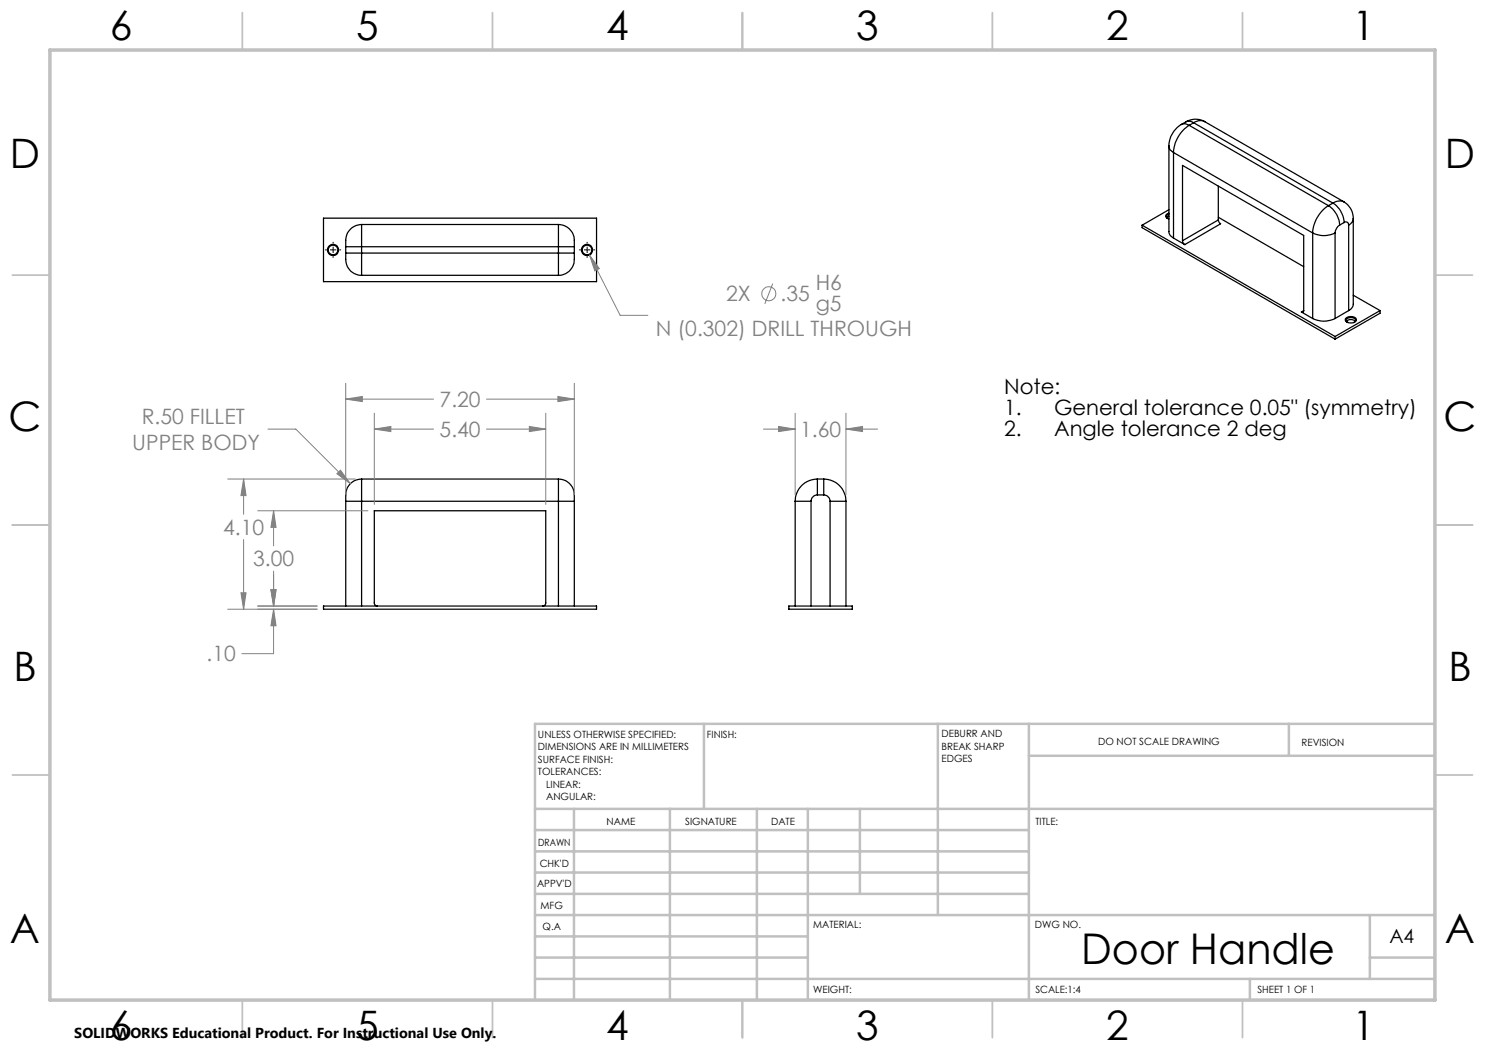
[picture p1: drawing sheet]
<svg xmlns="http://www.w3.org/2000/svg" width="297mm" height="210mm" viewBox="0 0 297 210" stroke-linecap="round" stroke-linejoin="round" font-family="sans-serif">
<g fill="none" stroke="#000" stroke-width=".25">
<path d="M233.8 29.2v17.2l.2 .7 .7 .5M233.8 29.2l.2 .8 .7 .5M234.7 30.5l27.8 16.1M234.7 30.5v17.1M236.3 24.9a5.2 5.2 0 0 0-2.5 4.3M236.3 24.9l.7-.1 .8 .3M237.1 24.4l.6-.2 1 .3M237.1 24.4l-.8 .5M237.8 25.1a6.9 6.9 0 0 0-3.1 5.4M237.8 25.1l27.9 16M238.7 24.5l-.9 .6M238.7 24.5l27.9 16.1"/>
<path d="M240.9 24.3a3.7 3.7 0 0 0-3.8 .1M240.9 24.3a2.17 2.17 0 0 0-2.2 .2M240.9 24.3l27.9 16.1M243.7 37.2v6.8M64.7 43.6h54.6v12.7h-54.6zM69.1 49.3h3.2M69.1 50.6h3.2M69.1 50.6a3.7 3.7 0 0 0 2.5 4.4l.7 .1M69.1 49.3v1.3M72.3 44.9v4.4M72.3 44.9a3.4 3.4 0 0 0-3.2 4.2v.2M72.3 50.6v4.5"/>
<path d="M72.3 49.3v1.3M72.3 44.9h39.4M72.3 49.3h39.4M72.3 50.6h39.4M72.3 55.1h39.4M111.7 44.9v4.4M111.7 44.9a3.4 3.4 0 0 1 3.2 4.2v.2M111.7 49.3h3.2M111.7 50.6h3.2M111.7 50.6v4.5M111.7 49.3v1.3M114.9 50.6a4.1 4.1 0 0 1-1.7 4.1l-.7 .3-.8 .1"/>
<path d="M114.9 49.3v1.3M228.4 45l38.6 22.3M228.4 45v.5l38.6 22.3M233.8 42.6a.59 .59 0 0 0-.7 .6 .59 .59 0 0 0 .7 .6M233.8 42.9a.46 .46 0 0 0-.5 .4 .46 .46 0 0 0 .4 .5M233.8 43.2l-.4 .3M233.8 41.9l-5.4 3.1M234.7 47.6l2.3 1.3M236.5 48.1l.2 .6 .3 .2M236.5 48.1v-15l24.2 14v15M243.7 44l.1 .4 .3 .4-7.1 4.1M243.7 43.5l17 9.8"/>
<path d="M243.7 44l-7.2 4.1M262.5 46.6a5 5 0 0 0 4.5 0M262.5 46.6v17.1M265.7 41.1a7 7 0 0 0-3.2 5.5M265.7 41.1a5.1 5.1 0 0 1 2.2 3.9M266.6 40.6a4.8 4.8 0 0 1 2.2 3.9M266.6 40.6l-.9 .5M267 46.6v17.1M267.9 45a2.07 2.07 0 0 0-.9 1.6M268.8 40.4a3.8 3.8 0 0 1 1.9 3.3M268.8 44.5a.56 .56 0 0 1 .6-.1 .56 .56 0 0 1 .3 .6M268.8 40.4a2.29 2.29 0 0 0-2.2 .2"/>
<path d="M268.8 44.5l-.9 .5M269.7 45v17.1M270.7 43.7v17.3l-.3 .6-.7 .5M270.7 43.7l-.3 .8-.7 .5M270.7 59l5.3 3.1M260.3 62.4l2.2 1.3M260.7 62.1a.28 .28 0 0 1-.1 .3 .28 .28 0 0 1-.3 0M260.7 62.1l-.4 .3M262.5 63.7a5 5 0 0 0 4.5 0M267 67.3v.5M269.2 63.6a1.37 1.37 0 0 1 2.1 .4 1.29 1.29 0 0 1-2.2 0zM269.3 64.3a1.32 1.32 0 0 1 1.8 0"/>
<path d="M269.6 64.5a.49 .49 0 0 1-.4-.6 .49 .49 0 0 1 .6-.3 .91 .91 0 0 1 1.3 .6l-.4 .3M269.7 62.1l-2.7 1.6M276 62.1l-9 5.2M276 62.1v.5l-9 5.2M72.3 95.8v4.5M72.3 95.8a3.4 3.4 0 0 0-3.2 4.2v.3M72.3 95.8h39.4M111.7 95.8v4.5M111.7 95.8a3.4 3.4 0 0 1 3.2 4.2v.3M163.5 95.8v3.2M163.5 99a1.33 1.33 0 0 0-1.3 1.3M163.5 95.8a4.5 4.5 0 0 0-4.5 4.5"/>
<path d="M163.5 95.8h1.2M163.5 99h1.2M164.7 95.8a4.5 4.5 0 0 1 4.5 4.5M164.7 99a1.33 1.33 0 0 1 1.3 1.3M164.7 95.8v3.2M69.1 100.3h3.2M69.1 100.3v20.9M72.3 100.3v20.9M72.3 100.3h39.4M111.7 100.3h3.2M111.7 100.3v20.9M114.9 100.3v20.9"/>
<path d="M159 100.3h3.2M159 100.3v20.9M162.2 100.3v20.9M166 100.3h3.2M166 100.3v20.9M169.2 100.3v20.9M64.7 121.2h54.6v.6h-54.6zM75.5 121.2a.6 .6 0 0 1-.6-.6v-18.4h34.2v18.4a.6 .6 0 0 1-.6 .6M157.8 121.2h12.7v.6h-12.7z"/>
<circle cx="66.6" cy="50" r="1.11"/>
<circle cx="66.6" cy="50" r=".95"/>
<circle cx="117.4" cy="50" r="1.11"/>
<circle cx="117.4" cy="50" r=".95"/>
</g>
<path d="M45.5 95.8h25.5M48.7 95.8l.5 3.3h-1zM48.7 95.8v7.1M48.7 107.9v13.9M45.5 121.8h17.9" fill="none" stroke="#808080" stroke-width=".2"/>
<g fill="none" stroke="#c0c0c0" stroke-width=".35">
<path d="M48.5 2.5v7.5M98.5 2.5v7.5M148.5 2.5v7.5M198.5 2.5v7.5M248.5 2.5v7.5M2.5 55h7.5M287 55h7.5M2.5 105h7.5M287 105h7.5M2.5 155h7.5M287 155h7.5M48.5 200v7.5"/>
<path d="M98.5 200v7.5M148.5 200v7.5M198.5 200v7.5M248.5 200v7.5"/>
</g>
<g fill="none" stroke="#c0c0c0" stroke-width=".5">
<path d="M140.8 144.8v17M187.6 144.8v38.2M205.8 144.8v55.2M205.8 151.2h81.2M257.8 144.8v6.4M287 144.8h-180v55.2M107 161.8h180M107 178.8h98.8M107 174.5h98.8M107 170.3h98.8M107 166h98.8M114.8 161.8v38.2"/>
<path d="M134 161.8v38.2M151.4 161.8v38.2M161.6 161.8v38.2M172 161.8v17M107 195.8h180M107 191.5h54.6M107 187.3h54.6M107 183h180M250 195.8v4.2M274 191.5h13M274 183v12.8"/>
</g>
<path d="M10 10h277v190h-277z" fill="none" stroke="#c0c0c0" stroke-width=".7"/>
<path d="M48.7 95.8l.5 3.3h-1z" fill="#808080"/>
<path d="M48.2 118.6h1l-.5 3.2z" fill="none" stroke="#808080" stroke-width=".2"/>
<path d="M48.2 118.6h1l-.5 3.2z" fill="#808080"/>
<path d="M69.1 79.8l3.4-.5v1zM69.1 76.7v22.3M69.1 79.8h17.6M97.3 79.8h17.6M114.9 76.7v22.3" fill="none" stroke="#808080" stroke-width=".2"/>
<path d="M69.1 79.8l3.4-.5v1z" fill="#808080"/>
<path d="M111.6 79.3l3.3 .5-3.3 .5z" fill="none" stroke="#808080" stroke-width=".2"/>
<path d="M111.6 79.3l3.3 .5-3.3 .5z" fill="#808080"/>
<path d="M53.6 85.8h5.6l10.9 10.9M67.4 94.7l.7-.7 2 2.7z" fill="none" stroke="#808080" stroke-width=".2"/>
<path d="M67.4 94.7l.7-.7 2 2.7z" fill="#808080"/>
<path d="M74.9 85.8l3.3-.5v1zM74.9 82.6v18.3M74.9 85.8h11.8M97.3 85.8h11.8M109.1 82.6v18.3" fill="none" stroke="#808080" stroke-width=".2"/>
<path d="M74.9 85.8l3.3-.5v1z" fill="#808080"/>
<path d="M105.9 85.3l3.2 .5-3.2 .5z" fill="none" stroke="#808080" stroke-width=".2"/>
<path d="M105.9 85.3l3.2 .5-3.2 .5z" fill="#808080"/>
<path d="M51.5 102.2h22.1M54.7 102.2l.5 3.3h-1zM54.7 102.2v7M54.7 114.2v7M51.5 121.2h11.9" fill="none" stroke="#808080" stroke-width=".2"/>
<path d="M54.7 102.2l.5 3.3h-1z" fill="#808080"/>
<path d="M54.2 117.9h1l-.5 3.3z" fill="none" stroke="#808080" stroke-width=".2"/>
<path d="M54.2 117.9h1l-.5 3.3z" fill="#808080"/>
<path d="M54.2 117.9h1l-.5 3.3zM54.7 114.9v6.3M51.5 121.2h11.9M51.5 121.8h11.9M54.7 121.8v8.9h-6.3" fill="none" stroke="#808080" stroke-width=".2"/>
<path d="M54.2 117.9h1l-.5 3.3z" fill="#808080"/>
<path d="M54.7 121.8l.5 3.4h-1z" fill="none" stroke="#808080" stroke-width=".2"/>
<path d="M54.7 121.8l.5 3.4h-1z" fill="#808080"/>
<path d="M152.7 85.8h6.3M155.7 85.3l3.3 .5-3.3 .5zM159 82.6v16.4M169.2 82.6v16.4M169.2 85.8h6.3" fill="none" stroke="#808080" stroke-width=".2"/>
<path d="M155.7 85.3l3.3 .5-3.3 .5z" fill="#808080"/>
<path d="M169.2 85.8l3.3-.5v1z" fill="none" stroke="#808080" stroke-width=".2"/>
<path d="M169.2 85.8l3.3-.5v1z" fill="#808080"/>
<g fill="none" stroke="#808080" stroke-width=".2">
<path d="M117.9 51l2 2.7-.9 .5zM117.9 51l6.1 12.1h5.6M154.6 56.7l-1.6 4.1"/>
<circle cx="153.8" cy="58.7" r="1.41"/>
</g>
<path d="M117.9 51l2 2.7-.9 .5z" fill="#808080"/>
<g fill="none" stroke="#000" stroke-width=".2" stroke-dasharray="15.2 1.3 1.3 1.3" stroke-linecap="butt">
<path d="M65.4 50h-.4M66.6 50v-.7M66.6 50h-.6M66.6 50v.6M66.6 50h.7M66.6 48.7v-.3M66.6 51.2v.4M67.9 50h.3M116.2 50h-.4M117.4 50v-.7M117.4 50h-.6M117.4 50v.6"/>
<path d="M117.4 50h.7M117.4 48.7v-.3M117.4 51.2v.4M118.7 50h.3"/>
</g>
<text font-size="8.5" x="216.2" y="192.7">Door Handle</text>
<g font-size="8.1">
<text x="22" y="8">6</text>
<text x="71.2" y="8">5</text>
<text x="121.2" y="8">4</text>
<text x="171.2" y="8">3</text>
<text x="221.2" y="8">2</text>
<text x="270.5" y="8">1</text>
<text x="2" y="33.6">D</text>
<text x="289" y="33.6">D</text>
<text x="1.7" y="86.1">C</text>
<text x="288.7" y="86.1">C</text>
<text x="2.7" y="136.1">B</text>
<text x="289.7" y="136.1">B</text>
<text x="2" y="188.6">A</text>
<text x="289" y="188.6">A</text>
<text x="22" y="208">6</text>
<text x="71.2" y="208">5</text>
<text x="121.2" y="208">4</text>
<text x="171.2" y="208">3</text>
<text x="221.2" y="208">2</text>
<text x="270.5" y="208">1</text>
</g>
<g font-size="4.2" fill="#808080">
<text x="163.1" y="58">H6</text>
<text x="145.2" y="60.3">2X</text>
<text x="156.1" y="60.3">.35</text>
<text x="163.1" y="62.1">g5</text>
<text x="131.2" y="67.2">N (0.302) DRILL THROUGH</text>
<text x="87.9" y="81.4">7.20</text>
<text x="26.5" y="89.9">UPPER BODY</text>
<text x="28.4" y="84.9">R.50 FILLET</text>
<text x="87.9" y="87.4">5.40</text>
<text x="160" y="87.4">1.60</text>
<text x="44.6" y="107">4.10</text>
<text x="50.6" y="113.3">3.00</text>
<text x="41.3" y="132.3">.10</text>
</g>
<g font-size="4.2">
<text x="200.8" y="78.9">Note:</text>
<text x="200.8" y="83">1.</text>
<text x="210.8" y="83">General tolerance 0.05&quot; (symmetry)</text>
<text x="200.8" y="87.2">2.</text>
<text x="210.8" y="87.2">Angle tolerance 2 deg</text>
</g>
<text font-size="3.9" x="277.9" y="188.5">A4</text>
<text font-size="2.9" x="14.9" y="207.6">SOLIDWORKS Educational Product. For Instructional Use Only.</text>
<g font-size="2">
<text x="107.6" y="147.6">UNLESS OTHERWISE SPECIFIED:</text>
<text x="141.4" y="147.6">FINISH:</text>
<text x="188.3" y="147.5">DEBURR AND</text>
<text x="188.3" y="150">BREAK SHARP</text>
<text x="219.6" y="149">DO NOT SCALE DRAWING</text>
<text x="260.3" y="149.2">REVISION</text>
<text x="107.6" y="150.1">DIMENSIONS ARE IN MILLIMETERS</text>
<text x="107.6" y="152.6">SURFACE FINISH:</text>
<text x="107.6" y="155.1">TOLERANCES:</text>
<text x="188.3" y="152.5">EDGES</text>
<text x="109.2" y="157.6">LINEAR:</text>
<text x="109.2" y="160.1">ANGULAR:</text>
<text x="121.3" y="165">NAME</text>
<text x="137" y="164.9">SIGNATURE</text>
<text x="154.2" y="164.9">DATE</text>
<text x="207.1" y="164.9">TITLE:</text>
<text x="107.6" y="169.1">DRAWN</text>
<text x="107.9" y="173.3">CHK'D</text>
<text x="107.4" y="177.4">APPV'D</text>
<text x="108.1" y="181.8">MFG</text>
<text x="108.5" y="186">Q.A</text>
<text x="162.6" y="185.5">MATERIAL:</text>
<text x="207" y="185.5">DWG NO.</text>
<text x="162.6" y="198.5">WEIGHT:</text>
<text x="207.1" y="198.6">SCALE:1:4</text>
<text x="251.5" y="198.6">SHEET 1 OF 1</text>
</g>
</svg>
